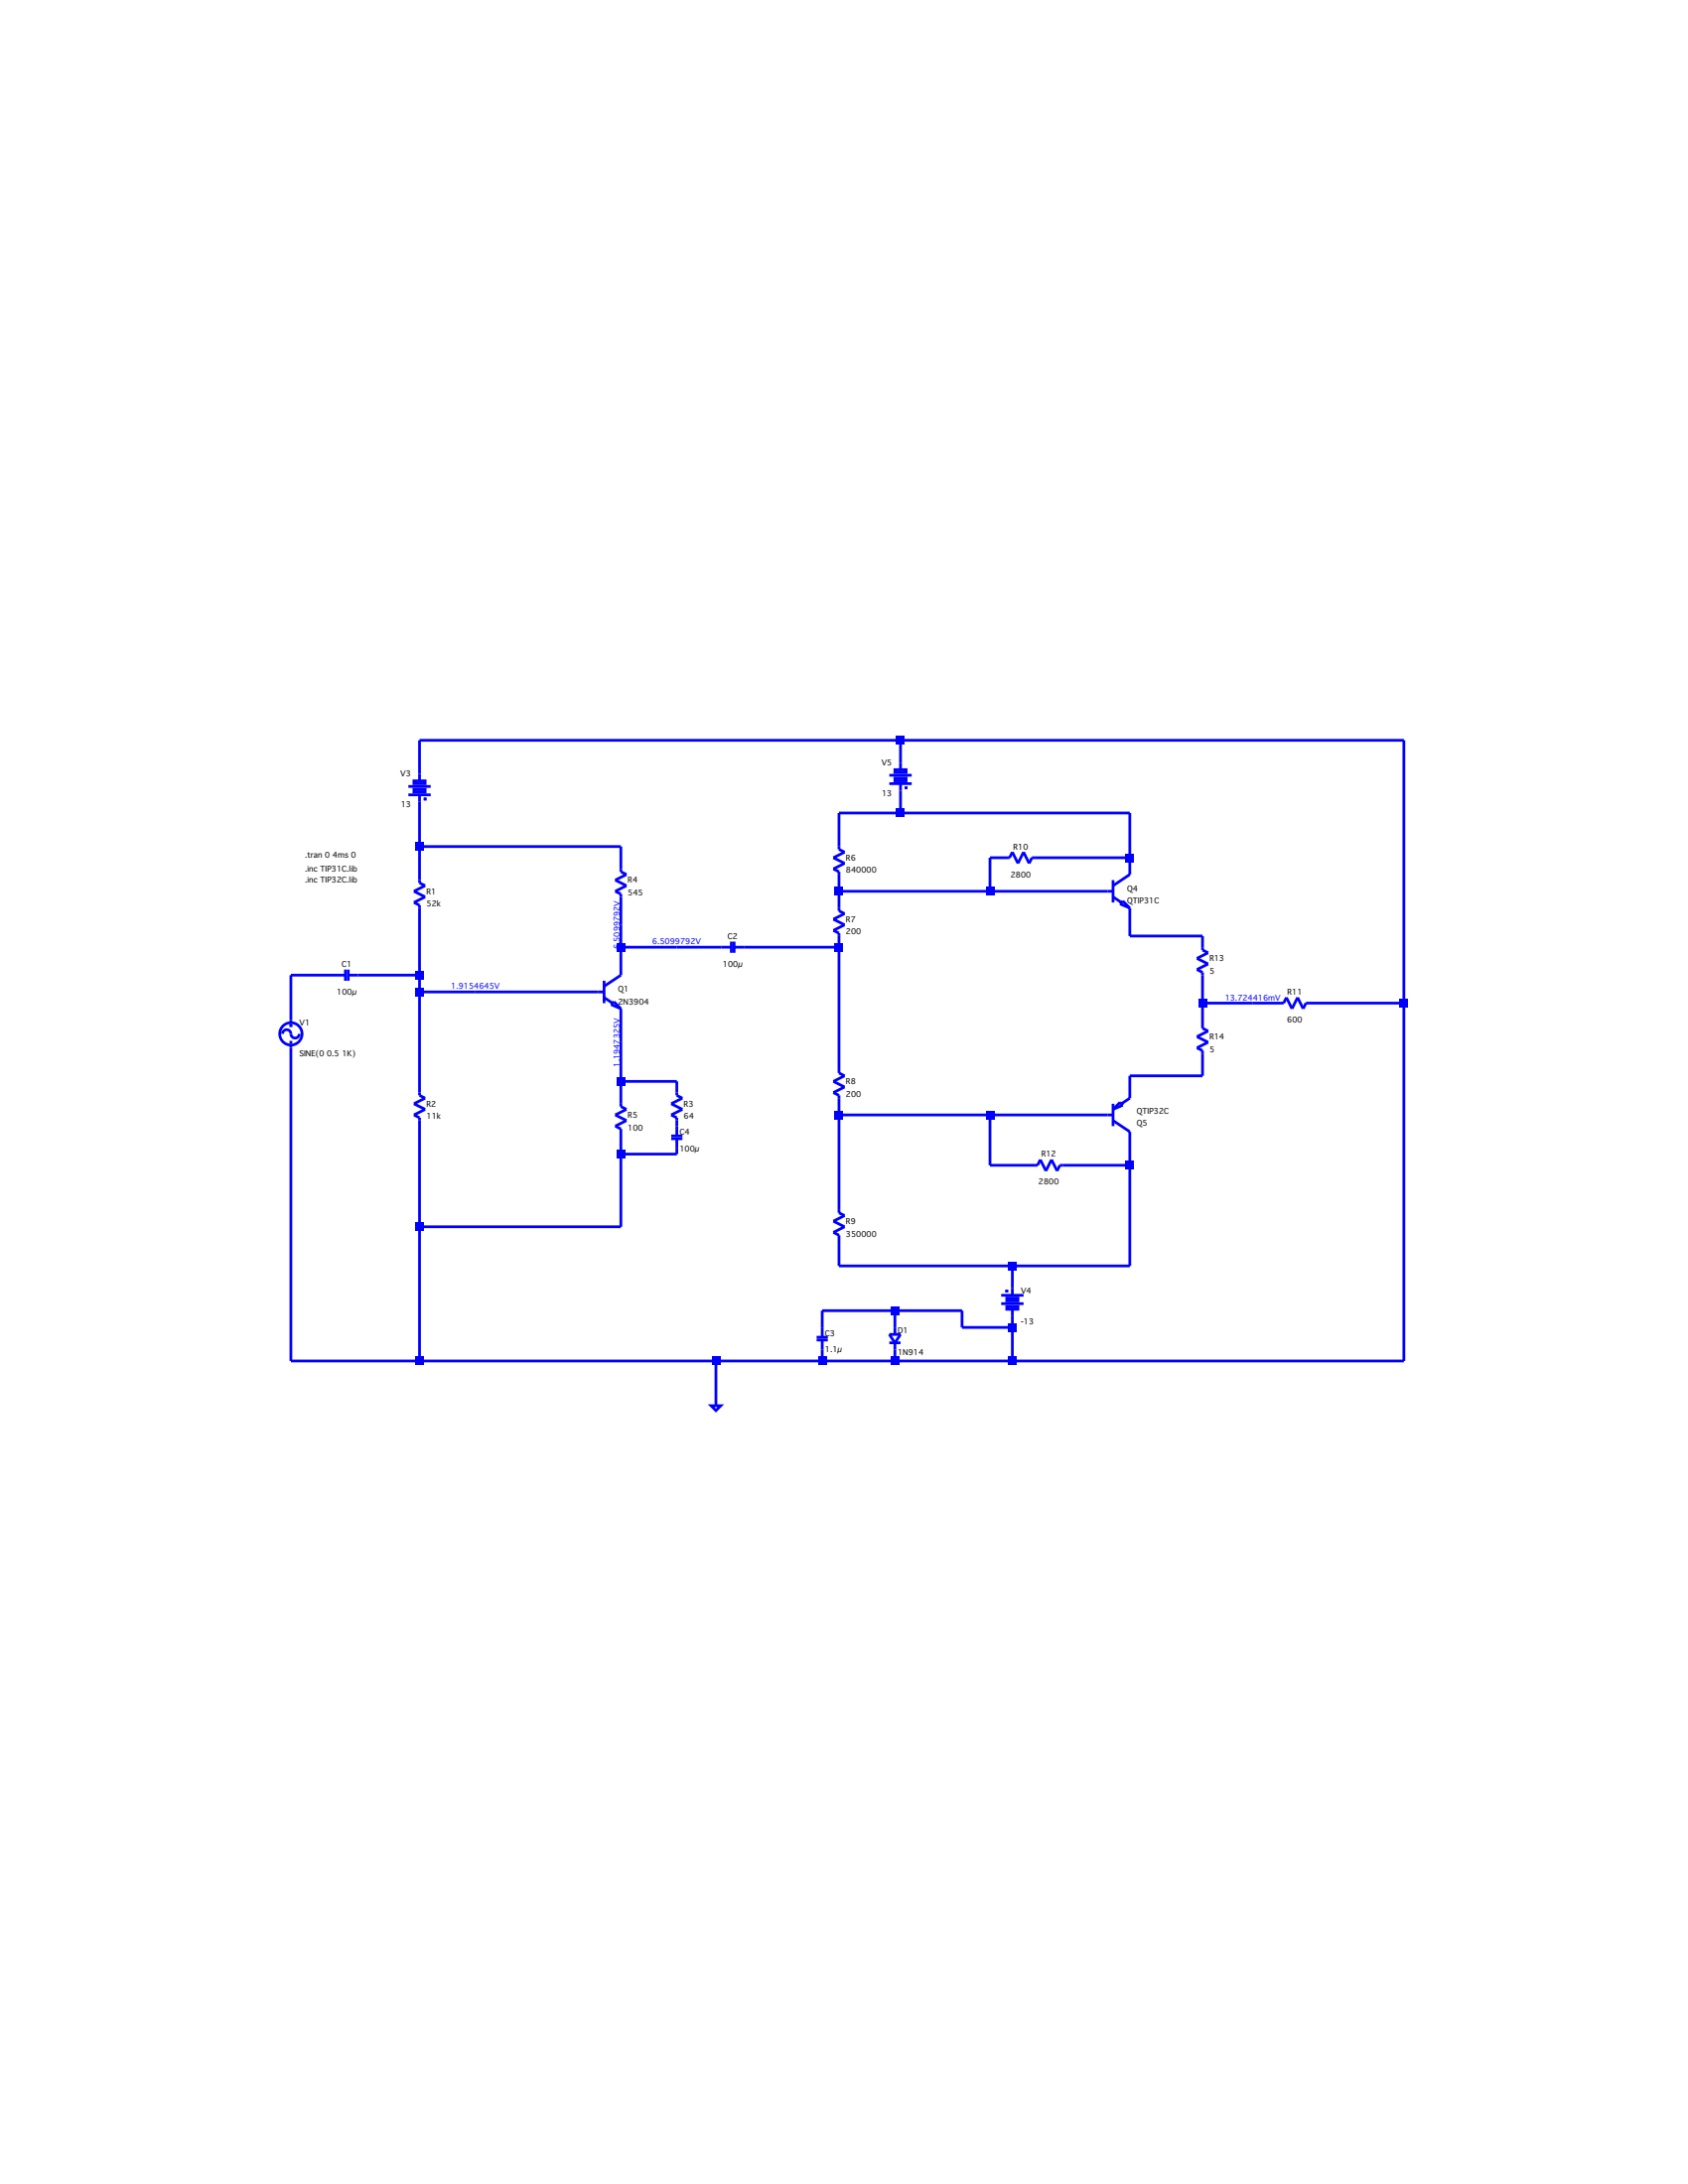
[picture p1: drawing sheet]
<svg xmlns="http://www.w3.org/2000/svg" width="216mm" height="279mm" viewBox="0 0 216 279" stroke-linecap="round" stroke-linejoin="round" font-family="sans-serif">
<g fill="none" stroke="#00f" stroke-width=".35">
<path d="M52.9 99.9h1.5v.4h-1.5zM53.7 99.9v-5.2h125.9v79.4h-142.4v-40.4M113.7 99.2h2.9M114.5 99.5h1.4v.4h-1.4zM114.5 98.5h1.4v.3h-1.4zM115.2 94.7v3.8M52.2 101.7h2.9M52.2 100.6h2.9M52.9 101h1.5v.3h-1.5zM53.7 108.3h25.7v3.2l.7 .4-1.4 .7 1.4 .7-1.4 .7 .7 .4v10.4l-2.1 1.4M53.7 101.7v11.2l.7 .4-1.5 .7 1.5 .7-1.5 .8 .8 .3v24.3l.7 .4-1.5 .7 1.5 .7-1.5 .7 .8 .4v31.1M54.2 102.2h.4"/>
<path d="M54.4 102v.4M107.3 114h35.1M113.7 100.3h2.9M115.2 100.3v3.7M115.7 100.8h.4M115.9 100.6v.4M142.4 113.3l2.1-1.4v-7.9h-37.2v4.7l.7 .3-1.4 .7 1.4 .7-1.4 .8 .7 .3v5l.7 .4-1.4 .7 1.4 .7-1.4 .7 .7 .4v17.9l.7 .3-1.4 .7 1.4 .8-1.4 .7 .7 .3v15.1l.7 .3-1.4 .7 1.4 .7-1.4 .8 .7 .3v4h37.2v-17.2l-2.1-1.4M142.4 114.7l1 .8M142.4 112.6v2.9M143.3 115.6l.3-.3 .9 .9zM144.5 109.7h-12.5l-.4 .7-.7-1.4-.7 1.4-.7-1.4-.4 .7h-2.5v4.3M144.5 116.2v3.5h9.3v1.8l.7 .4-1.4 .7 1.4 .7-1.4 .7 .7 .4v7.1l.7 .4-1.4 .7 1.4 .7-1.4 .8 .7 .3v3.2h-9.3v2.9l-1.1 .7"/>
<path d="M36.1 132.3a.56 .56 0 0 1 .7-.6 .56 .56 0 0 1 .4 .7 .54 .54 0 0 0 .6 .4 .54 .54 0 0 0 .5-.5M37 131.2h.4M37 133.3h.4M37.2 131v.4M44.2 124.8h-7v6M44.2 124v1.5M44.5 124.8h9.2M44.5 124v1.5M53.7 126.9h23.6M77.3 127.6l1 .7M77.3 125.5v2.8M78.2 128.5l.3-.3 .9 .8z"/>
<path d="M79.4 129v12.6l.7 .3-1.4 .7 1.4 .8-1.4 .7 .7 .3v12.5h-25.7M79.4 121.2h14.1M79.4 138.3h7.2v1.8l.7 .4-1.5 .7 1.5 .7-1.5 .7 .8 .4v2.3M93.5 120.5v1.4M93.9 121.2h13.4M93.9 120.5v1.4M153.8 128.3h10.4l.3-.7 .8 1.4 .7-1.4 .7 1.4 .3-.7h12.6M85.8 145.3h1.5M85.8 145.7h1.5M86.6 145.7v1.9h-7.2M107.3 142.6h35.1M126.6 142.6v6.5h6.1l.4-.7 .7 1.4 .7-1.4 .7 1.4 .4-.7h8.9"/>
<path d="M142.4 141.2v2.9M142.4 141.9l.9-.9 .3 .4zM90.9 179.8h1.3l-.6 .7zM91.6 174.1v5.7M104.4 171.1h1.5M104.4 171.4h1.5M105.2 171.4v2.7M113.7 171.8h1.5M113.7 170.7h1.5l-.7 1.1zM114.5 167.7v3M114.5 171.8v2.3M128.1 165.7h2.8"/>
<path d="M128.1 166.8h2.8M128.6 165.2h.3M128.8 166.1h1.4v.3h-1.4zM128.8 167.1h1.4v.4h-1.4zM128.8 165v.3M129.5 162v3.7M129.5 167.5v6.6M129.5 169.8h-6.5v-2.1h-17.8v3.4"/>
<circle cx="37.2" cy="132.3" r="1.43"/>
</g>
<g fill="#00f">
<path d="M53.1 107.8h1.1v1h-1.1z"/>
<path d="M53.1 124.2h1.1v1.1h-1.1z"/>
<path d="M53.1 126.4h1.1v1h-1.1z"/>
<path d="M53.1 156.4h1.1v1.1h-1.1z"/>
<path d="M53.1 173.6h1.1v1h-1.1z"/>
<path d="M78.9 120.6h1v1.1h-1z"/>
<path d="M78.9 137.8h1v1.1h-1z"/>
<path d="M78.9 147.1h1v1.1h-1z"/>
<path d="M91 173.6h1.1v1h-1.1z"/>
<path d="M104.6 173.6h1.1v1h-1.1z"/>
<path d="M106.8 113.5h1v1.1h-1z"/>
<path d="M106.8 120.6h1v1.1h-1z"/>
<path d="M106.8 142.1h1v1.1h-1z"/>
<path d="M113.9 167.1h1.1v1.1h-1.1z"/>
<path d="M113.9 173.6h1.1v1h-1.1z"/>
<path d="M114.6 94.2h1.1v1h-1.1z"/>
<path d="M114.6 103.5h1.1v1h-1.1z"/>
<path d="M126.1 113.5h1.1v1.1h-1.1z"/>
<path d="M126.1 142.1h1.1v1.1h-1.1z"/>
<path d="M129 161.4h1v1.1h-1z"/>
<path d="M129 169.3h1v1h-1z"/>
<path d="M129 173.6h1v1h-1z"/>
<path d="M144 109.2h1v1.1h-1z"/>
<path d="M144 148.5h1v1.1h-1z"/>
<path d="M153.3 127.8h1v1.1h-1z"/>
<path d="M179 127.8h1.1v1.1h-1.1z"/>
</g>
<g font-size="1">
<text x="51.2" y="99.3">V3</text>
<text x="112.7" y="97.9">V5</text>
<text x="112.8" y="101.9">13</text>
<text x="51.3" y="103.3">13</text>
<text x="39" y="109.7">.tran 0 4ms 0</text>
<text x="39" y="111.5">.inc TIP31C.lib</text>
<text x="39" y="112.9">.inc TIP32C.lib</text>
<text x="80.3" y="112.9">R4</text>
<text x="108.2" y="110.1">R6</text>
<text x="108.2" y="111.7">840000</text>
<text x="129.2" y="112.2">2800</text>
<text x="129.6" y="108.7">R10</text>
<text x="54.6" y="114.4">R1</text>
<text x="54.6" y="116">52k</text>
<text x="80.3" y="114.5">545</text>
<text x="108.2" y="117.9">R7</text>
<text x="108.2" y="119.6">200</text>
<text x="144.1" y="114">Q4</text>
<text x="144.1" y="115.6">QTIP31C</text>
<text x="43.7" y="123.7">C1</text>
<text x="92.4" y="123.7">100µ</text>
<text x="93.1" y="120.1">C2</text>
<text x="154.7" y="123">R13</text>
<text x="154.7" y="124.6">5</text>
<text x="38.3" y="131.2">V1</text>
<text x="43.1" y="127.2">100µ</text>
<text x="79.1" y="126.9">Q1</text>
<text x="79.1" y="128.5">2N3904</text>
<text x="164.6" y="130.8">600</text>
<text x="164.7" y="127.3">R11</text>
<text x="38.3" y="135.1">SINE(0 0.5 1K)</text>
<text x="154.7" y="133">R14</text>
<text x="154.7" y="134.6">5</text>
<text x="54.6" y="141.6">R2</text>
<text x="54.6" y="143.2">11k</text>
<text x="80.3" y="143">R5</text>
<text x="87.5" y="141.6">R3</text>
<text x="87.5" y="143.2">64</text>
<text x="108.2" y="138.7">R8</text>
<text x="108.2" y="140.3">200</text>
<text x="145.4" y="142.4">QTIP32C</text>
<text x="80.3" y="144.6">100</text>
<text x="86.9" y="145.1">C4</text>
<text x="86.9" y="147.3">100µ</text>
<text x="133.2" y="148">R12</text>
<text x="145.4" y="144.1">Q5</text>
<text x="132.8" y="151.6">2800</text>
<text x="108.2" y="156.6">R9</text>
<text x="108.2" y="158.2">350000</text>
<text x="130.6" y="165.5">V4</text>
<text x="105.5" y="170.9">C3</text>
<text x="105.5" y="173">1.1µ</text>
<text x="114.8" y="170.5">D1</text>
<text x="114.8" y="173.4">1N914</text>
<text x="130.6" y="169.5">-13</text>
</g>
<g font-size="1" fill="#00f">
<text x="79.3" y="121.4" transform="rotate(-90 79.3 121.4)">6.5099792V</text>
<text x="83.4" y="120.8">6.5099792V</text>
<text x="57.7" y="126.5">1.9154645V</text>
<text x="156.7" y="128">13.724416mV</text>
<text x="79.3" y="136.5" transform="rotate(-90 79.3 136.5)">1.1947325V</text>
</g>
</svg>
